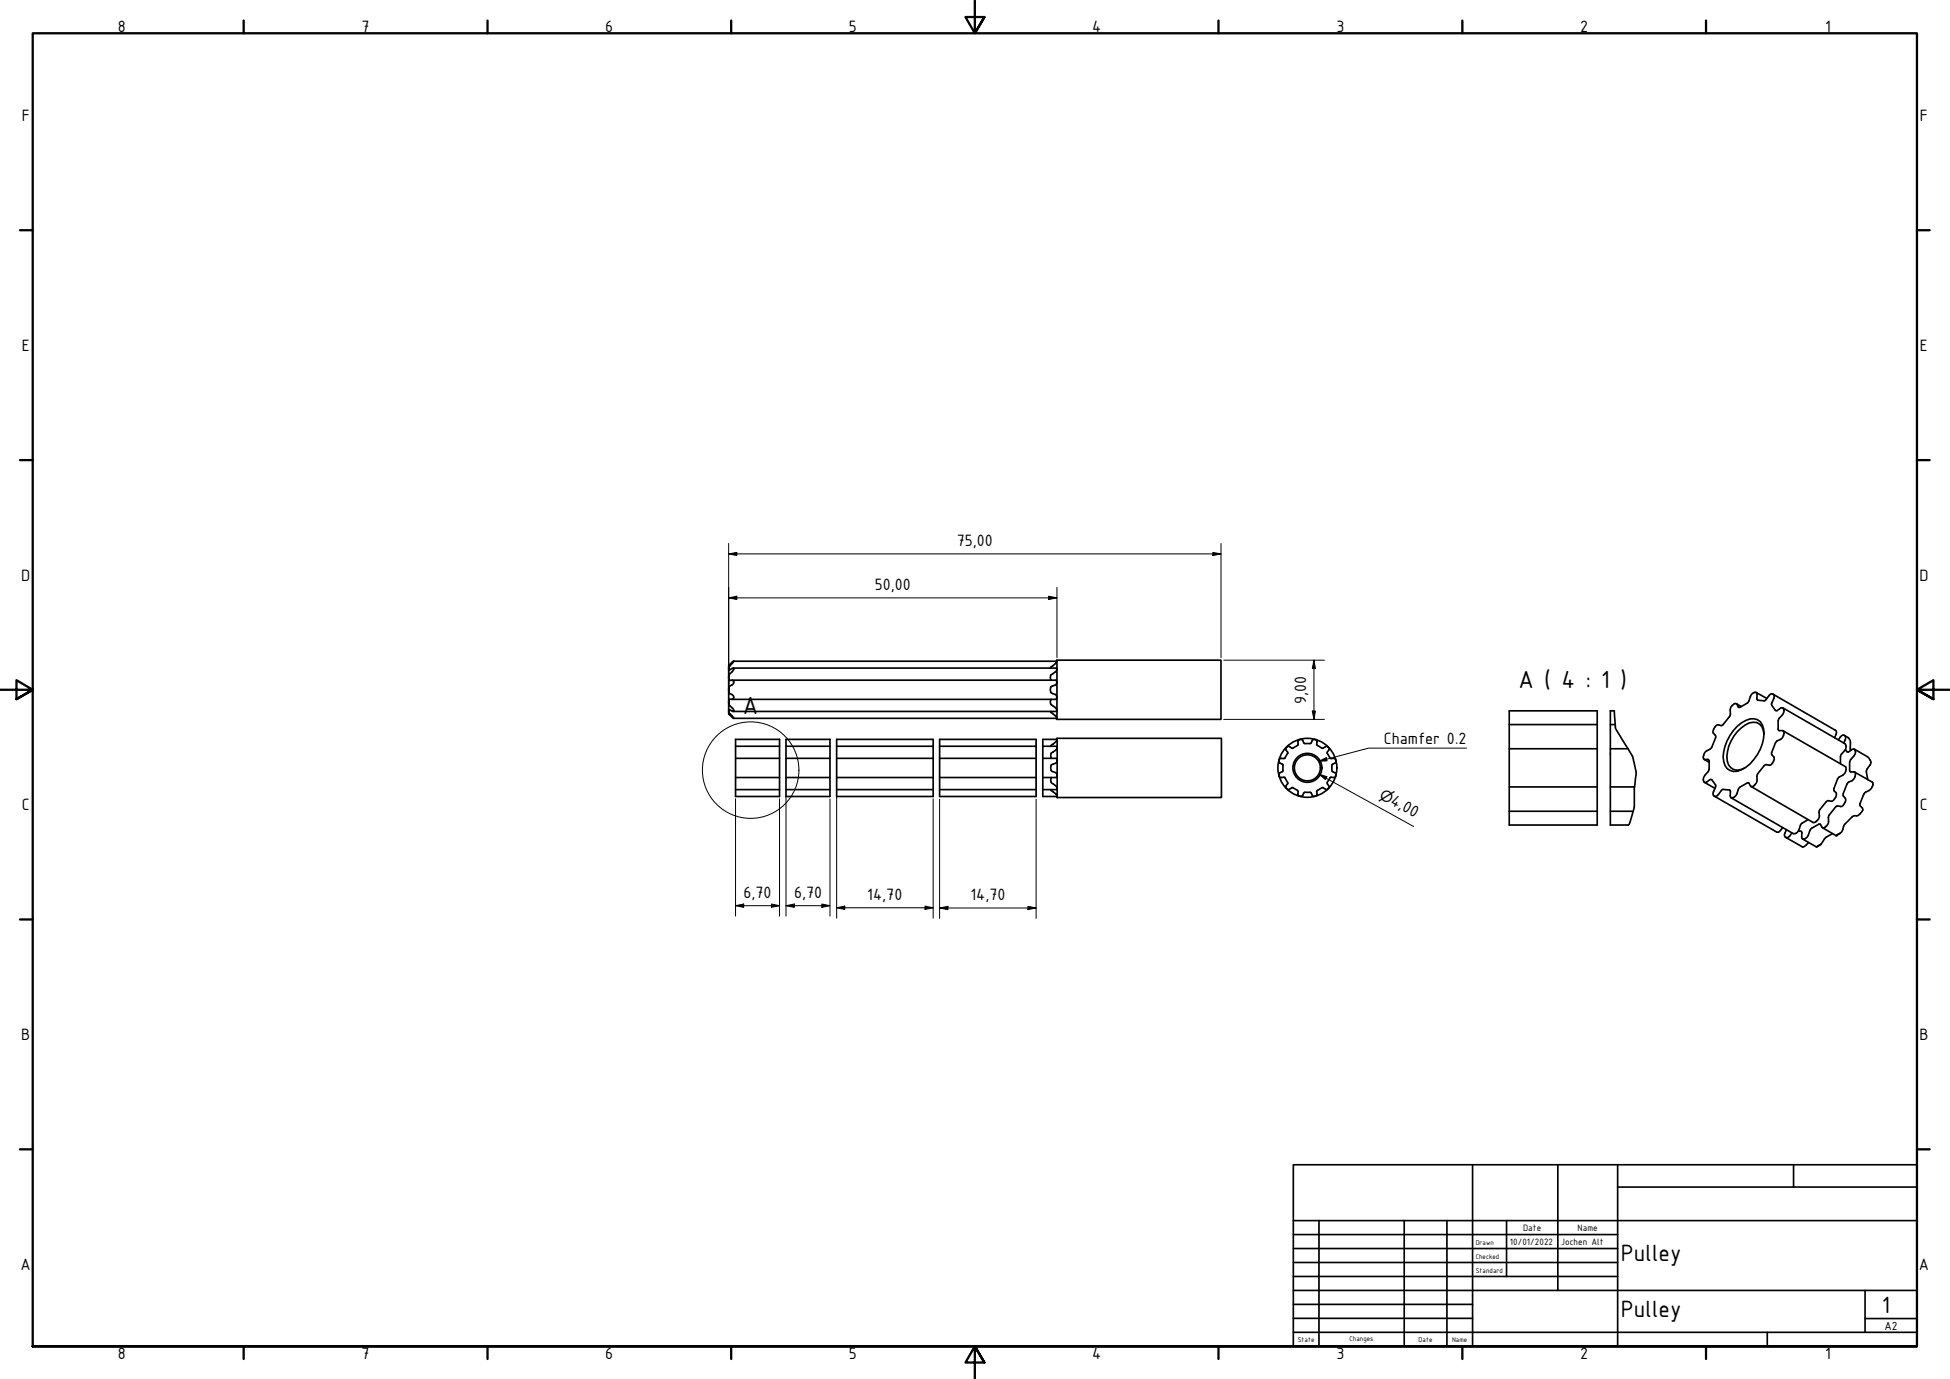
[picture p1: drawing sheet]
<svg xmlns="http://www.w3.org/2000/svg" width="594mm" height="420mm" viewBox="0 0 594 420" stroke-linecap="round" stroke-linejoin="round" font-family="sans-serif">
<!-- layer: Visible (ISO) -->
<g fill="none" stroke="#000" stroke-width=".51">
<path d="M222 206.4l.1 .9 .9-.1 .5 .5-.2 .7-1.2 .7-.1 1.1zM222 210.2l.1 1 1.2 .7 .2 .4-.2 .7h-1.2l-.1 .9zM222 213.9l.1 .9 1.4 1.4-.2 .6-1.2-.7-.1 .5zM222 216.6l.1 .6 1.4 1.7-1.5-1.3zM222.1 202.6v1.5l1.2-.5 .2 .3-1.4 1.6-.1 .9v-2.7a2.21 2.21 0 0 1 1.3-1.9l.2-.3zM223.1 207.2l98.8 .2v1l-1.5 .7a1.38 1.38 0 0 0 .3 2.2l1.2 .6v1.1l-98.8 .1M223.3 203.6h98.6v.3a2.67 2.67 0 0 1-1.8 1.8l-.1 .7 .3 .8M223.5 201.5h98.4l-.3 .7-1.6 1.4M320 216.8l1.6 1.3 .3 .8h-98.4M320.3 213.1a1.2 1.2 0 0 0 .4 1.9l1.2 1v.8h-98.6M321.8 218.9l.2 .3M322 201.2l-.2 .3"/>
<path d="M322 201.1h50v18.1h-50zM459.8 216.6h26.8v34.8h-26.8zM491.8 216.6h-1.2v34.8h5.5M527.7 215l.8-.6h.4l.7 1 .5 .1 2.2-1.3 .5-.7a2.74 2.74 0 0 1 1.9-2.6l.5 .3v1.7l.3 .4 2.3 .2 1.5-1.9a.76 .76 0 0 1 .9-.1 .76 .76 0 0 1 .3 .8l-.8 2.2 1.4 2.1a2.48 2.48 0 0 1 2.1-.9 1.57 1.57 0 0 1-.1 2.1l-1.1 1.1-.3 .7v2.6l.3 .4 1.3 .1a2.29 2.29 0 0 1-1.9 3l-.5 .7-1.2 3.3a2.12 2.12 0 0 1 .8 1.7l-.2 .5a1.48 1.48 0 0 1-1.4 1.3l-.9-.2-.5 .3-2 2.5-.3 .7a2.37 2.37 0 0 1-1.7 3.2l-.7-1.1-.5-.1-2.2 1.3-.5 .7a2.51 2.51 0 0 1-1.9 2.6l-.5-.3v-1.6l-.3-.5-2.3-.1-1.5 1.9a.8 .8 0 0 1-.9 0 .8 .8 0 0 1-.4-.8l.9-2.2v-.3l-1.4-1.7-1.7 .9a1.29 1.29 0 0 1-.2-2.1l1.3-1.9v-2.6l-.4-.4-1.2-.1a2.33 2.33 0 0 1 1.9-3l.5-.7 1.2-2.8a1.67 1.67 0 0 0-.9-1.7l.3-1a1.54 1.54 0 0 1 2.3-1l.6-.3 1.9-2.5 .3-.8a2.61 2.61 0 0 1 .5-2.5zM529 214.4l1.5 .8M535.1 211l3.2 1.8M540.1 211.5l19.1 11 .3 .7-.6 1.6M543.2 215.7l18.9 10.9a1.57 1.57 0 0 1-.1 2.1l-1.2 1.5-.1 2.5M224.1 225.3h13.4v17.4h-13.4zM224.1 227.4h13.4M224.1 231.1h13.4M224.1 236.9h13.4"/>
<path d="M239.5 225.3h13.4v17.4h-13.4zM239.5 227.4h13.4M239.5 231.1h13.4M239.5 236.9h13.4M254.9 225.3h29.4v17.4h-29.4zM254.9 227.4h29.4M254.9 231.1h29.4M254.9 236.9h29.4M286.3 225.3h29.4v17.4h-29.4zM286.3 227.4h29.4M286.3 231.1h29.4M286.3 236.9h29.4"/>
<path d="M317.7 227.4l4.4 .1M317.7 231.1h4.1l.3 .4M320.1 227.4l1.6-1.4 .4-.7h-4.4v17.4h4.4a2.35 2.35 0 0 0-1.7-1.7l-.3-.4M320.4 236.9a1.28 1.28 0 0 0 .4 1.9l.9 .6 .4 .8M322 225l-.2 .3M322.1 227.8a2.67 2.67 0 0 1-1.9 1.7l-.1 .7 .3 .9M322.1 231.8l-.4 .7-1.3 .5a1.46 1.46 0 0 0 .4 2.1l.9 .3 .4 .7M322.1 236.5l-.3 .4h-4.1M322.1 225h50v18h-50zM389.7 231.8l.1 .6 1 .5 .1 .3M389.7 236.5l.4 .4 1-.1M390.8 233.2l.1 1.7-1.1 .7-.1 .8"/>
<path d="M391.1 236.8l.4 .2M391.5 237l.7 1.4M391.8 228.5l.4 .7M391.8 239.4l.1 .8M392.1 227.5l.5-.1 .9 .5M392.1 227.5l-.3 .5v.5M392.2 229.5l-.8 1.5-1.3 .1-.5 .7M392.2 238.8l-.4 .6M392.3 229.1v.5M392.3 238.4v.4M396.1 225.3l-.6 .4-.1 1.3-1.6 1-.3-.1M396.2 225.3l.5 .1 .6 1 .2 .1"/>
<path d="M400.8 225.4h-.8l-.7 1.1h-1.8M400.8 225.4l.4 .3-.1 1 .2 .4M401.4 227.1l1.3 .9 .5-.1M404.4 238.8l.5 .9-.1 .5M404.4 229.1l-.1 .3 1 1.6 1 .1M404.5 227.5l.4 .8-.5 .9M404.6 227.5l-.5-.1-.9 .5M405.2 237l-.8 1.4v.4M405.6 236.8l.7 .1M405.6 236.8l-.4 .2M405.8 233.2v1.7l.9 .5M406.3 231.1l.6 .4"/>
<path d="M406.7 232.5l-.8 .4-.1 .3M406.7 235.4l.3 .7M406.9 231.5l.1 .3M406.9 236.5l-.6 .4M407 236.1l-.1 .3M407 231.8l-.3 .7M459.8 220.8h26.8M459.8 228.1h26.8M459.8 239.8h26.8M490.6 220.8h1.5M490.6 228.1h5.4M490.6 239.8h7.4"/>
<path d="M519.2 231.4l1.5 .9M519.2 238.4l3.3 1.8M529.3 221.3a6.4 6.4 0 0 1 6.1-2.1 4.3 4.3 0 0 1 2 4.2 13.3 13.3 0 0 1-6.9 11.1 3.5 3.5 0 0 1-5.4-2.5 12.7 12.7 0 0 1 4.2-10.7zM537.4 223.8a3.4 3.4 0 0 0-1.9-3.5 3.4 3.4 0 0 0-3.8 .6 12 12 0 0 0-5.5 11 3.3 3.3 0 0 0 5.3 2.1M543.2 222.7l19 10.9a2.34 2.34 0 0 1-1.8 3.1l-.6 .6-1.1 3.3a1.97 1.97 0 0 1 .7 2.1 1.97 1.97 0 0 1-1.6 1.4l-.8-.2-.6 .4-2 2.4-.2 .7a2.3 2.3 0 0 1-1.8 3.2l-18.9-11M560.1 225.4l1-1.3a.76 .76 0 0 1 .9 0 .76 .76 0 0 1 .3 .8l-.6 1.5M561.9 224.1l1.1 .6M562.2 228.4l.7 .8a2.48 2.48 0 0 1 2.1-.9 1.5 1.5 0 0 1-.2 2.1l-1 1-.3 .8v2.6l.3 .4h1.3a2.29 2.29 0 0 1-1.9 3.1l-.5 .6-1.2 3.3a2.12 2.12 0 0 1 .8 1.8l-.2 .5a1.48 1.48 0 0 1-1.4 1.2l-.9-.2-.6 .4-1.9 2.4-.3 .8a2.37 2.37 0 0 1-1.7 3.2l-.7-1.1-.5-.1-2.2 1.3-.5 .7a2.51 2.51 0 0 1-1.9 2.5l-.5-.2-.1-2-1-.2M565 228.3l3.9 2.2M565 235.2l5.5 3.2M224.1 240.6h13.4M239.5 240.6h13.4"/>
<path d="M254.9 240.6h29.4M286.3 240.6h29.4M321.8 242.7l.2 .3M322.1 240.4l-.2 .2h-4.2M391.9 240.1l.2 .3M393.5 240h.4l1.5 .9v1M393.5 240.1l-.9 .5-.5-.2M395.4 242l.5 .6M395.8 242.5l.3 .1M396.9 242.3l-.7 .4M397.5 241.4h1.8l.5 .9M397.5 241.4l-.2 .1-.4 .8"/>
<path d="M399.8 242.3l.7 .4M400.8 242.5l-.3 .1M401.3 242l-.5 .6M401.3 240.8l-.2 .4 .2 .7M403.2 240.1l.9 .5 .5-.2M403.2 240h-.5l-1.3 .8M404.7 240.1l-.2 .3M459.8 247.2h26.8M490.6 247.2h6.9M522.2 242.5l19.1 11 .8-.1 1-1.3M527.4 243.1l18.9 10.9a1.52 1.52 0 0 0 1.8-1.2l.6-1.7 2.2-1.4M544 255.1l5 2.9"/>
<path d="M544.3 252.8l-.7 1.5a.81 .81 0 0 0 .4 .8 .81 .81 0 0 0 .9 0l1-1.3M549.1 255.6l4.2 2.4M555.2 252.2l4.2 2.4"/>
<circle cx="398.3" cy="233.9" r="9"/>
<circle cx="398.3" cy="233.9" r="4.4"/>
<circle cx="398.3" cy="233.9" r="4"/>
</g>
<!-- layer: Break Line (ISO) -->
<path d="M491.8 216.6l.4 5.4 2.4 4a16.5 16.5 0 0 1 3.2 6.4l.7 2.9-.2 1.6a36.9 36.9 0 0 0-.4 9l-1.5 5.2-.3 .3M563 224.7l.2 .1a3.4 3.4 0 0 1 .5 3.5l.1 .3M568.9 230.5l.4 .4a1.67 1.67 0 0 1 .4 2.3l-.9 1.1-.2 .8 .4 2.4M570.5 238.4a2.49 2.49 0 0 1-2.1 2.9l-.6 .7-1.1 2.8v.7l.7 .7a2.18 2.18 0 0 1-1.7 2.4l-.7-.1-.7 .3-2.6 3a2.88 2.88 0 0 1-1.1 2.1M551 256.7a2.1 2.1 0 0 1-2 1.3M553.3 258h.2M553.5 258l1.2-.7zM558.3 254a5.8 5.8 0 0 0-3.6 3.3M559.4 254.6l1.2-.7z" fill="none" stroke="#000" stroke-width=".51"/>
<circle cx="559.4" cy="254.6" r=".25" fill="#000"/>
<!-- layer: Detail Boundary (ISO) -->
<circle cx="228.7" cy="234.6" r="14.7" fill="none" stroke="#000" stroke-width=".3"/>
<!-- layer: Border (ISO) -->
<g fill="none" stroke="#000" stroke-width=".7">
<path d="M74.2 6.3v3.8M148.5 6.3v3.8M222.8 6.3v3.8M297 .2v9.9l-2.9-4.9h5.8l-2.9 4.9 2.9-4.9M371.2 6.3v3.8M445.5 6.3v3.8M519.7 6.3v3.8M6.1 70.1h3.9M584 70.1h3.9M6.1 140.2h3.9M584 140.2h3.9M0 210.2h10l-5-3v5.8l5-2.8-5 2.8"/>
<path d="M594 210.2h-10l5-3v5.8l-5-2.8 5 2.8M6.1 280.1h3.9M584 280.1h3.9M6.1 350.2h3.9M584 350.2h3.9M10 410.2v-400.1h574v400.1h-574h574M74.2 410.2v3.9M148.5 410.2v3.9M222.8 410.2v3.9M299.9 415.1l-2.9-4.9 2.9 4.9h-5.8l2.9-4.9v10M371.2 410.2v3.9M445.5 410.2v3.9"/>
<path d="M519.7 410.2v3.9"/>
</g>
<!-- layer: Title (ISO) -->
<g fill="none" stroke="#000" stroke-width=".51">
<path d="M394 354.9h190v55.3h-190zM448.6 354.9v55.3M474.6 354.9v38.3M492.8 354.9v55.3M546.4 354.9v6.8M394 376.2h98.8M394 371.9h190M401.8 371.9v38.3M427.8 371.9v38.3M440.8 371.9v38.3M459 371.9v17M492.8 361.7h91.2"/>
<path d="M394 380.4h98.8M394 384.7h98.8M394 388.9h98.8M394 393.2h190M394 397.4h54.6M568.2 393.2v12.7M394 405.9h190M394 401.7h54.6M538.4 405.9v4.3M568.2 401.7h15.8"/>
</g>
<!-- layer: Dimension (ISO) -->
<g fill="none" stroke="#000" stroke-width=".3">
<path d="M222 168.8l2.5-.5v1zM222 165.6v43.7M222 168.8h150M322 179v21.4M369.5 168.3l2.5 .5-2.5 .5zM372 165.6v34.8M222 182.2l2.5-.5v1zM222 182.2h100M319.5 181.7l2.5 .5-2.5 .5zM372.8 219.2h30.7M372.8 201.1h30.7M399.8 216.6h.9l-.4 2.6z"/>
<path d="M400.3 201.1l.4 2.6h-.9zM400.3 201.1v18.1M401.8 235.9l2.4 .7-.4 .9zM401.8 235.9l28.9 15.9M224.1 243.4v35.7M237.5 243.4v35.7M239.5 242.7v36.4M252.9 243.4v35.7M254.9 242.7v37.1M284.3 243.4v36.4M286.3 243.5v36.3M315.7 243.5v36.3"/>
<path d="M224.1 275.9l2.5-.5v1.1zM224.1 275.9h13.4M235 275.4l2.5 .5-2.5 .6zM239.5 275.9l2.5-.5v1.1zM239.5 275.9h13.4M250.4 275.4l2.5 .5-2.5 .6zM254.9 276.6l2.5-.5v1zM254.9 276.6h29.4M281.8 276.1l2.5 .5-2.5 .5zM286.3 276.6l2.5-.5v1.1zM286.3 276.6h29.4M313.2 276.1l2.5 .5-2.5 .6z"/>
</g>
<g fill="#000">
<path d="M222 168.8l2.5-.5v1z" fill-rule="evenodd"/>
<path d="M369.5 168.3l2.5 .5-2.5 .5z" fill-rule="evenodd"/>
<path d="M222 182.2l2.5-.5v1z" fill-rule="evenodd"/>
<path d="M319.5 181.7l2.5 .5-2.5 .5z" fill-rule="evenodd"/>
<path d="M399.8 216.6h.9l-.4 2.6z" fill-rule="evenodd"/>
<path d="M400.3 201.1l.4 2.6h-.9z" fill-rule="evenodd"/>
<path d="M401.8 235.9l2.4 .7-.4 .9z" fill-rule="evenodd"/>
<path d="M224.1 275.9l2.5-.5v1.1z" fill-rule="evenodd"/>
<path d="M235 275.4l2.5 .5-2.5 .6z" fill-rule="evenodd"/>
<path d="M239.5 275.9l2.5-.5v1.1z" fill-rule="evenodd"/>
<path d="M250.4 275.4l2.5 .5-2.5 .6z" fill-rule="evenodd"/>
<path d="M254.9 276.6l2.5-.5v1z" fill-rule="evenodd"/>
<path d="M281.8 276.1l2.5 .5-2.5 .5z" fill-rule="evenodd"/>
<path d="M286.3 276.6l2.5-.5v1.1z" fill-rule="evenodd"/>
<path d="M313.2 276.1l2.5 .5-2.5 .6z" fill-rule="evenodd"/>
</g>
<!-- layer: Symbol (ISO) -->
<path d="M401.8 231.9l2.3-1 .2 .9zM446.8 227.9h-29.9l-15.1 4" fill="none" stroke="#000" stroke-width=".3"/>
<path d="M401.8 231.9l2.3-1 .2 .9z" fill-rule="evenodd" fill="#000"/>
<g font-size="8.1">
<text x="462.6" y="209.5">A ( 4 : 1 )</text>
<text x="226.3" y="217.5">A</text>
</g>
<g font-size="7.7">
<text x="493.8" y="384.3">Pulley</text>
<text x="493.8" y="401.3">Pulley</text>
<text x="573.3" y="400">1</text>
</g>
<g font-size="5.4">
<text x="35.9" y="9.8">8</text>
<text x="110.2" y="9.8">7</text>
<text x="184.4" y="9.8">6</text>
<text x="258.6" y="9.8">5</text>
<text x="332.7" y="9.8">4</text>
<text x="407.2" y="9.8">3</text>
<text x="481.4" y="9.8">2</text>
<text x="556" y="9.8">1</text>
<text x="6.6" y="36.9">F</text>
<text x="584.9" y="36.9">F</text>
<text x="6.6" y="106.9">E</text>
<text x="584.9" y="106.9">E</text>
<text x="291.5" y="166.5">75,00</text>
<text x="6.5" y="176.9">D</text>
<text x="266.5" y="179.9">50,00</text>
<text x="584.8" y="176.9">D</text>
<text x="398" y="214.4" transform="rotate(-90 398 214.4)">9,00</text>
<text x="421.6" y="226.6">Chamfer 0.2</text>
<text x="423.4" y="245" transform="rotate(29 423.4 245)">4,00</text>
<text x="6.6" y="246.9">C</text>
<text x="584.9" y="246.9">C</text>
<text x="226.5" y="273.7">6,70</text>
<text x="241.9" y="273.7">6,70</text>
<text x="264.2" y="274.3">14,70</text>
<text x="295.7" y="274.4">14,70</text>
<text x="6.5" y="316.9">B</text>
<text x="584.8" y="316.9">B</text>
<text x="6.3" y="386.9">A</text>
<text x="584.6" y="386.9">A</text>
<text x="35.9" y="414.1">8</text>
<text x="110.2" y="414.1">7</text>
<text x="184.4" y="414.1">6</text>
<text x="258.6" y="414.1">5</text>
<text x="332.7" y="414.1">4</text>
<text x="407.2" y="414.1">3</text>
<text x="481.4" y="414.1">2</text>
<text x="556" y="414.1">1</text>
</g>
<text font-size="4.6" x="419.9" y="243.1" transform="rotate(29 419.9 243.1)">⌀</text>
<text font-size="3.9" x="574.1" y="405.1">A2</text>
<g font-size="3">
<text x="464" y="375.1">Date</text>
<text x="480.6" y="375.1">Name</text>
<text x="460" y="379.4">10/01/2022</text>
<text x="475.6" y="379.4">Jochen Alt</text>
</g>
<g font-size="2.3">
<text x="449.6" y="379.4">Drawn</text>
<text x="449.6" y="383.6">Checked</text>
<text x="449.6" y="387.9">Standard</text>
<text x="395.4" y="408.8">State</text>
<text x="411.1" y="408.5">Changes</text>
<text x="432.2" y="408.8">Date</text>
<text x="442.4" y="408.8">Name</text>
</g>
</svg>
